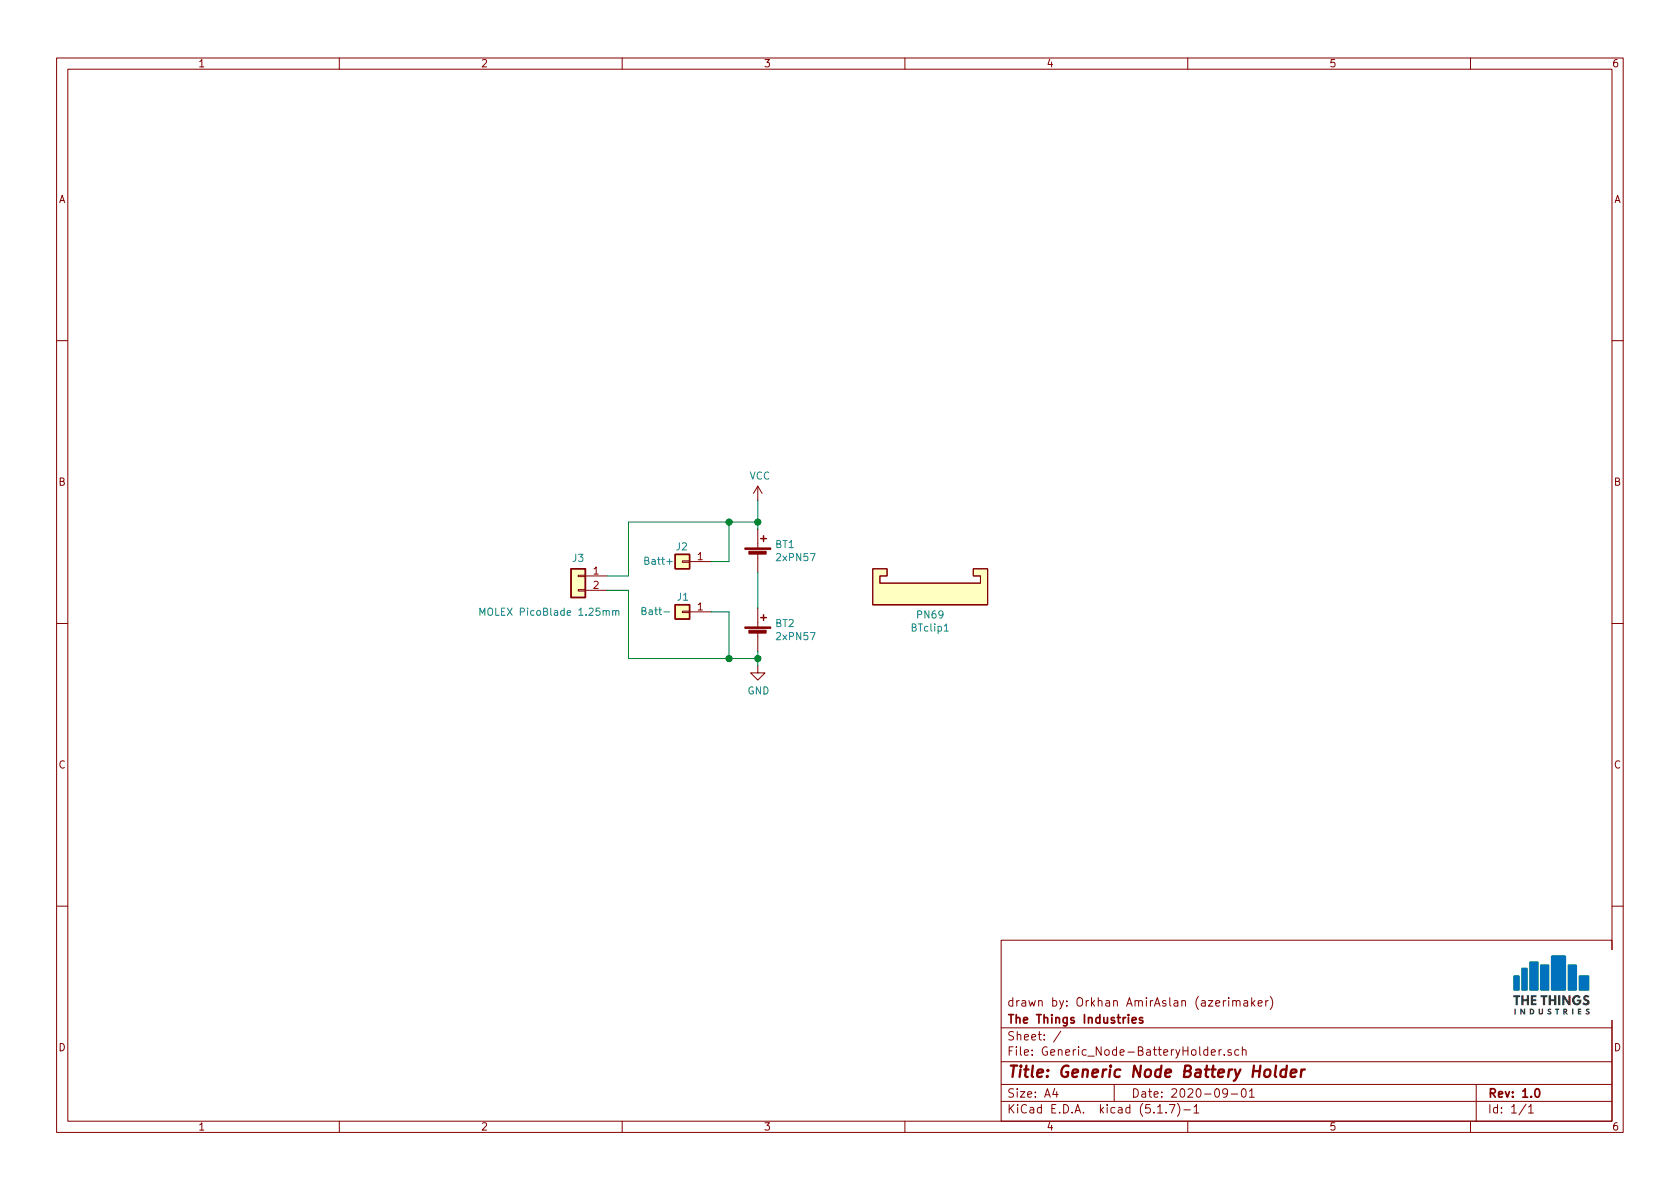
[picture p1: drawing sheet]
EESchema Schematic File Version 4
EELAYER 30 0
EELAYER END
$Descr A4 11693 8268
encoding utf-8
Sheet 1 1
Title "Generic Node Battery Holder"
Date "2020-09-01"
Rev "1.0"
Comp "The Things Industries"
Comment1 "drawn by: Orkhan AmirAslan (azerimaker)"
Comment2 ""
Comment3 ""
Comment4 ""
$EndDescr
$Comp
L Mechanical:DIN_Rail_Adapter BTclip1
U 1 1
P 6475 4100
F 0 "BTclip1" H 6475 4365 50  0000 C CNN
F 1 "PN69" H 6475 4274 50  0000 C CNN
F 2 "node-lib-v1:Keystone_69_clip" H 6475 3900 50  0001 C CNN
F 3 "https://nl.mouser.com/ProductDetail/Keystone-Electronics/69?qs=pkhVRPZ8ecDgrrBO4WeG2Q%3D%3D" H 6475 4250 50  0001 C CNN
F 4 "69" H 6475 4100 50  0001 C CNN "MPN"
F 5 "https://www.digikey.nl/short/zn47d7" H 6475 4100 50  0001 C CNN "URL"
	1    6475 4100
	-1   0    0    1   
$EndComp
$Comp
L Device:Battery_Cell BT2
U 1 1
P 5275 4425
F 0 "BT2" H 5393 4521 50  0000 L CNN
F 1 "2xPN57" H 5393 4430 50  0000 L CNN
F 2 "node-lib-v1:keystone-PN57" V 5275 4485 50  0001 C CNN
F 3 "https://nl.mouser.com/ProductDetail/Keystone-Electronics/57?qs=%2F%252BPMR94VuMbR1YUP0aQItQ%3D%3D" V 5275 4485 50  0001 C CNN
F 4 "57" H 5275 4425 50  0001 C CNN "MPN"
F 5 "https://www.digikey.nl/short/zn47d8" H 5275 4425 50  0001 C CNN "URL"
	1    5275 4425
	1    0    0    -1  
$EndComp
Wire Wire Line
	5275 3975 5275 4225
$Comp
L Device:Battery_Cell BT1
U 1 1
P 5275 3875
F 0 "BT1" H 5393 3971 50  0000 L CNN
F 1 "2xPN57" H 5393 3880 50  0000 L CNN
F 2 "node-lib-v1:keystone-PN57" V 5275 3935 50  0001 C CNN
F 3 "https://nl.mouser.com/ProductDetail/Keystone-Electronics/57?qs=%2F%252BPMR94VuMbR1YUP0aQItQ%3D%3D" V 5275 3935 50  0001 C CNN
F 4 "57" H 5275 3875 50  0001 C CNN "MPN"
F 5 "https://www.digikey.nl/short/zn47d8" H 5275 3875 50  0001 C CNN "URL"
	1    5275 3875
	1    0    0    -1  
$EndComp
$Comp
L Connector_Generic:Conn_01x01 J2
U 1 1
P 4750 3900
F 0 "J2" H 4800 3800 50  0000 R CNN
F 1 "Batt+" H 5025 3900 50  0000 R CNN
F 2 "TestPoint:TestPoint_Keystone_5019_Minature" H 4750 3900 50  0001 C CNN
F 3 "~" H 4750 3900 50  0001 C CNN
F 4 "DNM" H 4750 3900 50  0001 C CNN "MPN"
	1    4750 3900
	-1   0    0    1   
$EndComp
$Comp
L Connector_Generic:Conn_01x01 J1
U 1 1
P 4750 4250
F 0 "J1" H 4700 4150 50  0000 L CNN
F 1 "Batt-" H 4825 4250 50  0000 L CNN
F 2 "TestPoint:TestPoint_Keystone_5019_Minature" H 4750 4250 50  0001 C CNN
F 3 "~" H 4750 4250 50  0001 C CNN
F 4 "DNM" H 4750 4250 50  0001 C CNN "MPN"
	1    4750 4250
	-1   0    0    1   
$EndComp
$Comp
L power:GND #PWR0101
U 1 1
P 5275 4625
F 0 "#PWR0101" H 5275 4375 50  0001 C CNN
F 1 "GND" H 5280 4452 50  0000 C CNN
F 2 "" H 5275 4625 50  0001 C CNN
F 3 "" H 5275 4625 50  0001 C CNN
	1    5275 4625
	1    0    0    -1  
$EndComp
$Comp
L power:VCC #PWR0102
U 1 1
P 5275 3475
F 0 "#PWR0102" H 5275 3325 50  0001 C CNN
F 1 "VCC" H 5290 3648 50  0000 C CNN
F 2 "" H 5275 3475 50  0001 C CNN
F 3 "" H 5275 3475 50  0001 C CNN
	1    5275 3475
	1    0    0    -1  
$EndComp
Wire Wire Line
	5275 3475 5275 3625
Wire Wire Line
	5275 4525 5275 4575
Wire Wire Line
	4950 3900 5075 3900
Wire Wire Line
	5075 3900 5075 3625
Wire Wire Line
	5075 3625 5275 3625
Connection ~ 5275 3625
Wire Wire Line
	5275 3625 5275 3675
Wire Wire Line
	4950 4250 5075 4250
Wire Wire Line
	5075 4250 5075 4575
Wire Wire Line
	5075 4575 5275 4575
Connection ~ 5275 4575
Wire Wire Line
	5275 4575 5275 4625
$Comp
L Connector_Generic:Conn_01x02 J3
U 1 1
P 4025 4000
F 0 "J3" H 4025 4125 50  0000 C CNN
F 1 "MOLEX PicoBlade 1.25mm" H 4225 3750 50  0000 C CNN
F 2 "Connector_Molex:Molex_PicoBlade_53398-0271_1x02-1MP_P1.25mm_Vertical" H 4025 4000 50  0001 C CNN
F 3 "~" H 4025 4000 50  0001 C CNN
F 4 "0533980271" H 4025 4000 50  0001 C CNN "MPN"
F 5 "https://lcsc.com/product-detail/Wire-To-Board-Wire-To-Wire-Connector_MOLEX_0533980271_MOLEX-0533980271_C122410.html" H 4025 4000 50  0001 C CNN "URL"
	1    4025 4000
	-1   0    0    -1  
$EndComp
Wire Wire Line
	4225 4000 4375 4000
Wire Wire Line
	4375 4000 4375 3625
Wire Wire Line
	4375 3625 5075 3625
Connection ~ 5075 3625
Wire Wire Line
	4225 4100 4375 4100
Wire Wire Line
	4375 4100 4375 4575
Wire Wire Line
	4375 4575 5075 4575
Connection ~ 5075 4575
$EndSCHEMATC
